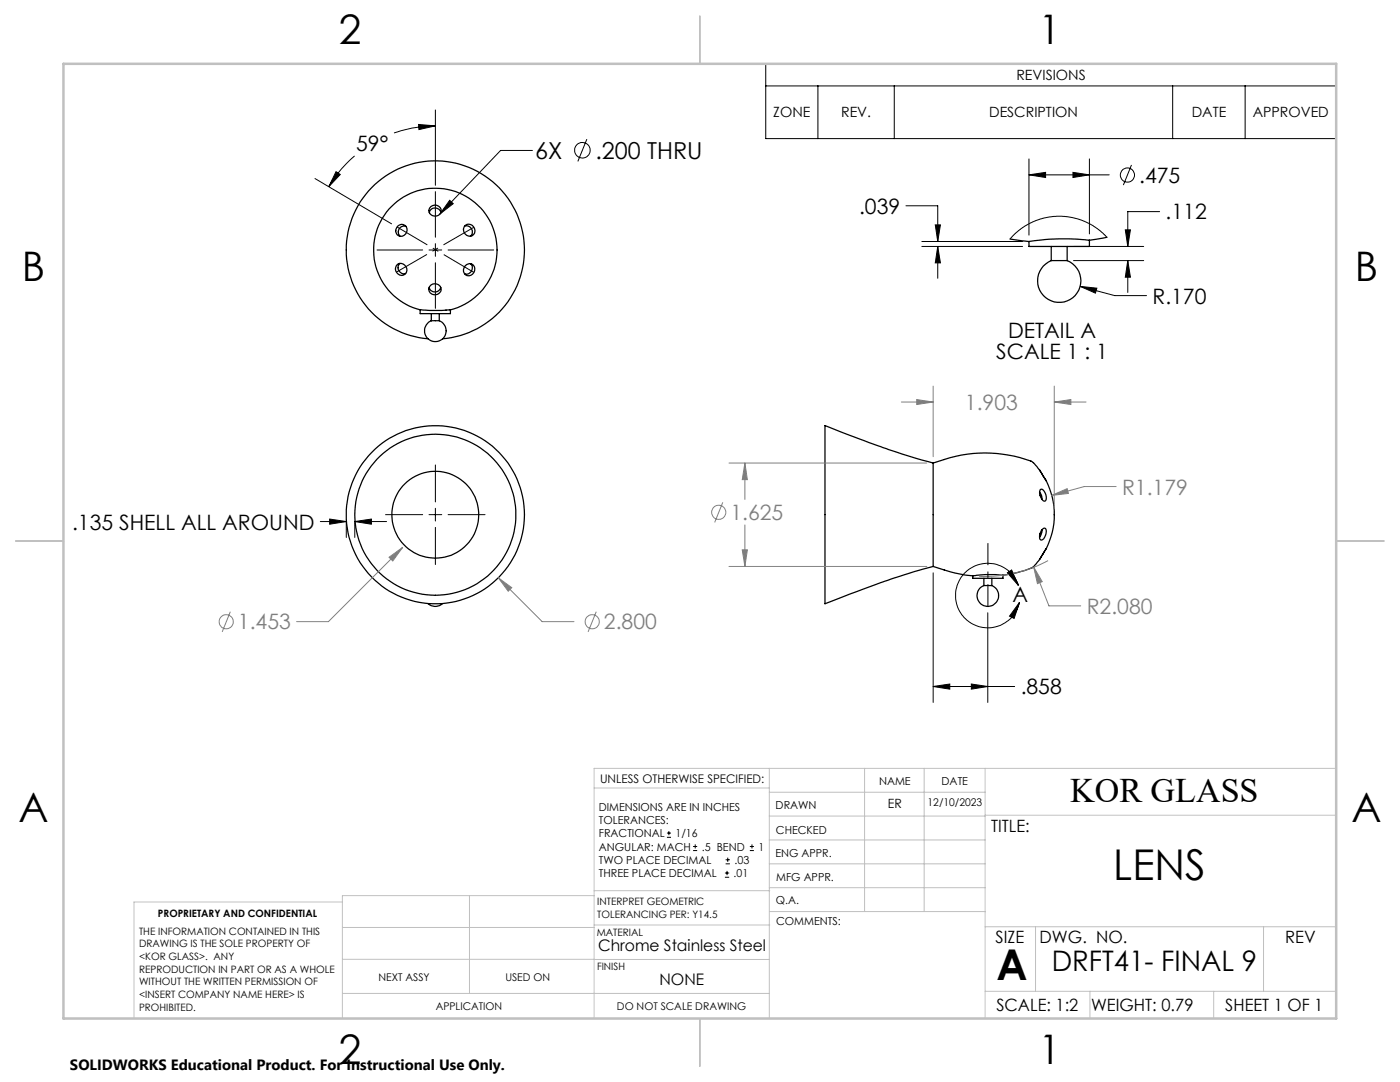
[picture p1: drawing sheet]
<svg xmlns="http://www.w3.org/2000/svg" width="279mm" height="216mm" viewBox="0 0 279 216" stroke-linecap="round" stroke-linejoin="round" font-family="sans-serif">
<g fill="none" stroke="#000" stroke-width=".25">
<path d="M79.3 45.2a1.13 1.13 0 0 1 1.8 .1 1.13 1.13 0 0 1-.5 1.7 1.12 1.12 0 0 1-1.4-.3 1.12 1.12 0 0 1 .1-1.5zM79.3 52.7a1.2 1.2 0 0 1 1.8 .7 1.2 1.2 0 0 1-.9 1.6 1.28 1.28 0 0 1-1.2-.9 1.28 1.28 0 0 1 .3-1.4zM79.8 52.6a1.19 1.19 0 0 0-.2 1.4 1.19 1.19 0 0 0 1.4 .6M81 45.2a1.17 1.17 0 0 0-1.4 .5 1.17 1.17 0 0 0 .3 1.5M85.7 57.3a1.18 1.18 0 0 0 1.1 .9 1.18 1.18 0 0 0 1.1-.9M86 56.9a1.15 1.15 0 0 1 1.8 .2 1.15 1.15 0 0 1-.8 1.7 1.11 1.11 0 0 1-1.3-.5 1.11 1.11 0 0 1 .3-1.4zM86 41.2a1.15 1.15 0 0 1 1.8 .2 1.15 1.15 0 0 1-.7 1.7 1.11 1.11 0 0 1-1.4-.5 1.11 1.11 0 0 1 .3-1.4zM88 42.4a1.17 1.17 0 0 0-1.2-.9 1.17 1.17 0 0 0-1.1 .9M92.7 45.1a1.19 1.19 0 0 1 1.4 .6 1.19 1.19 0 0 1-.2 1.4M92.9 53a1.13 1.13 0 0 1 1.7 0 1.13 1.13 0 0 1-.3 1.7 1.12 1.12 0 0 1-1.6 0 1.12 1.12 0 0 1 .2-1.7zM92.9 45a1.2 1.2 0 0 1 1.7 .5 1.2 1.2 0 0 1-.8 1.6 1.28 1.28 0 0 1-1.2-.7 1.28 1.28 0 0 1 .3-1.4zM93.9 52.6a1.21 1.21 0 0 1 .2 1.5 1.21 1.21 0 0 1-1.4 .5"/>
<path d="M201.6 47.7a15.1 15.1 0 0 0 6.9 .1l4.9-.1 4 .2M209.8 52a4.3 4.3 0 0 0-1.9 6.6 4.3 4.3 0 0 0 6.9 0 4.3 4.3 0 0 0-1.8-6.6M209.8 52h3.2M209.8 49.2v2.8M213 49.2v2.8M217.4 47.9v1.3h-12v-1M220.9 47.3l-3.5 .6M83.9 61.8l1.8 .1 4.2-.1v.8h-6zM83.9 61.8a12.3 12.3 0 0 1-7.1-18.9 12.3 12.3 0 0 1 20.2 0 12.3 12.3 0 0 1-7.1 18.9M85.4 67.6a17.8 17.8 0 0 1-13.7-27 17.8 17.8 0 0 1 30.3 0 17.8 17.8 0 0 1-13.7 27M86.1 64a2.16 2.16 0 0 0-.9 3.3 2.16 2.16 0 0 0 3.4 0 2.16 2.16 0 0 0-.9-3.3M86.1 64h1.6"/>
<path d="M86.1 62.6v1.4M87.7 62.6v1.4M186.2 92.4l-8.9-2.7-12.7-4.8v35.6l13.7-5.1 7.9-2.4M186.2 92.4a26.6 26.6 0 0 1 19.9-.2l1.4 1.6 1.3 2.2M186.2 92.4v20.6M207.5 93.8l1.3 2.2M207.5 98.2l.4 .8 .1 .7M207.6 97.8l.2-.2a1.7 1.7 0 0 1 .8 2.4 1.38 1.38 0 0 1-1.1-1.3zM208.8 96a15 15 0 0 1-1.3 15.7v-.1M186.2 113l2.3 .7a26.5 26.5 0 0 0 5.6 1.2M196.4 116.8a2.16 2.16 0 0 0-1 3.4 2.16 2.16 0 0 0 3.5 0 2.16 2.16 0 0 0-1-3.4M196.4 116.8h1.5"/>
<path d="M196.4 115.4v1.4M197.9 115.4v1.4M200.2 114.8v.6h-6.1v-.5M207.5 111.6l-1.1 1.3-.7 .5a22.8 22.8 0 0 1-5.6 1.4h.1a23.5 23.5 0 0 0-6.1 .1M208 105.7l-.1 .5-.4 1M208.1 105.6l.4-.2a1.35 1.35 0 0 1 0 1.8l-.2 .3-.5 .3a1.1 1.1 0 0 1-.2-1.5zM208.8 109.5l-1.3 2.1M85.4 120.4a2.16 2.16 0 0 0 2.9 0"/>
<circle cx="86.9" cy="102.7" r="8.7"/>
<circle cx="86.9" cy="102.7" r="16.1"/>
<circle cx="86.9" cy="102.7" r="17.8"/>
</g>
<g fill="none" stroke="#000" stroke-width=".2">
<path d="M152.8 12.7h113.9v15h-113.9zM152.8 17.1h113.9M163.2 17.1v10.6M178.5 17.1v10.6M234 17.1v10.6M248.5 17.1v10.6M62.9 35.6l15.2 9.1M67.1 34.3l.8 .5-2.3 2.5zM70.8 31.1a23.3 23.3 0 0 0-5.2 6.2M83.5 24.8l3.4 .3-3.3 .8zM86.9 38.2v9.1M86.9 25.1a26.6 26.6 0 0 0-8.3 1.4"/>
<path d="M86.9 21.9v15.1M89.7 40l.8 .6-2.7 2.1zM106.3 30h-6.4l-12.1 12.7M117.1 27.8l-1.8 4.4M205.4 34.9l3.3-.5v1zM205.4 31.7v15.2M205.4 34.9h16M214.1 34.4l3.3 .5-3.3 .5zM217.4 31.7v15M225.8 32.9l-1.6 4M75.2 49.9h9.1M85.6 49.9h2.6"/>
<path d="M86.9 48.6v2.6M86.9 52.4v9.1M89.4 49.9h9.1M180.8 41.1h6.3v7.1M184 49.2h20.1M184 48.2h20.1M186.7 44.9h1l-.6 3.3zM187.1 49.2l.6 3.3h-1zM187.1 49.2v6.3M214.2 52h14M214.2 49.2h14M215.6 57.1l3.3 .4-.3 1z"/>
<path d="M215.6 57.2l6.9 1.8h6.3M220.9 47.3l-1.9-1.7-2.3-1.3-2.7-.9-3.2-.3-2.7 .5-2.4 .9-2.5 1.5-1.6 1.7M224.6 45.9h1l-.5 3.3zM225.1 52l.5 3.3h-1zM225.1 52v6.3M231.4 42.2h-6.3v7M86.9 92.8v7.4M63.9 104.1h5.2M65.8 103.6l3.3 .5-3.3 .5zM69.1 104v3.2M70.8 104.1l3.3-.5v1zM70.8 104v3.2"/>
<path d="M70.8 104.1h6.4M76.9 102.7h7.4M85.6 102.7h2.6M86.9 101.4v2.6M86.9 105.2v7.4M89.4 102.7h7.4M186.2 114.3v25.9M201 114.3l.9-.6 1.3 3.1zM203.2 116.8a6.4 6.4 0 0 0-10.1-2.9 6.4 6.4 0 0 0 .7 10.5 6.4 6.4 0 0 0 9.6-4.2M186.2 137l3.3-.5v1zM186.2 137h16.3M193.9 136.5l3.2 .5-3.2 .5z"/>
<path d="M197.1 122.3v17.9M203.4 120.2l-1 3.2-.9-.5zM133.1 167.1h.8M133.1 166.2h.8M133.5 165.8v.9M138.3 169.7h.8M138.3 168.9h.8M138.7 168.5v.8M144.7 175h.8M144.7 174.2h.8M144.8 172.4h.9M144.8 171.6h.9"/>
<path d="M145.1 173.8v.8M145.2 171.1v.9M149.6 169.7h.9M149.6 168.9h.9M150.1 168.5v.8"/>
<circle cx="116.2" cy="30" r="1.55"/>
<circle cx="225" cy="34.9" r="1.41"/>
</g>
<g fill="none" stroke="#808080" stroke-width=".2">
<path d="M183 79.7l3.2 .5-3.2 .5zM186.2 77v14.1M210.4 77v24.4M145.5 92.4h39.5M148.7 92.4l.5 3.3h-1.1zM148.7 92.4v7.3M179.9 80.2h6.3M209.9 98.8l3.1-1.3 .2 1zM210.4 80.2l3.3-.5v1zM210.4 80.2h6.3M222.7 97.1h-6.3l-6.5 1.7M77.6 111.2l2.8-2-2 2.7z"/>
<path d="M80.4 109.2l-14.9 14.8h-6.3M99.4 115.3l2.7 2-.7 .7zM99.4 115.3l8.8 8.7h6.3M144.3 100.2l-1.7 4M145.5 113h39.5M148.1 109.7h1.1l-.5 3.3zM148.7 104.7v8.3M206.3 113.2l1.7 2.9-1 .4zM206.3 113.2l3 7.7h6.4M209.2 111.9a27.1 27.1 0 0 1-13.8 3.1M46 122.1l-1.7 4M119 122.1l-1.6 4"/>
<circle cx="143.4" cy="102.2" r="1.42"/>
<circle cx="45.1" cy="124.1" r="1.42"/>
<circle cx="118.2" cy="124.1" r="1.41"/>
</g>
<path d="M197.2 121v-12.6" fill="none" stroke="#000" stroke-width=".2" stroke-dasharray="15.2 1.3 1.3 1.3" stroke-dashoffset="10.8" stroke-linecap="butt"/>
<path d="M79.3 45.3l15.3 9.1M94.6 45.3l-15.5 9" fill="none" stroke="#000" stroke-width=".2" stroke-dasharray="15.2 1.3 1.3 1.3" stroke-dashoffset="8.2" stroke-linecap="butt"/>
<g fill="none" stroke="#c0c0c0" stroke-width=".2">
<path d="M118.6 157.2h34.9M153.5 153.3v49.9M153.5 158.1h43.1M172.5 153.3v28.6M184.4 153.3v28.6M196.6 153.3v49.9M266.7 153.3h-148.1v49.9M68.3 180h-41.6v23.2M93.7 178.7v19.5M118.6 178.7h-50.3v24.5M118.6 177.7h35M153.5 167.6h43.1"/>
<path d="M153.5 162.8h43.1M153.5 172.4h43.1M153.5 177.1h43.1M196.6 162.7h70.1M68.3 198.2h85.2M68.3 191.4l85.2 .1M68.3 185.1h50.3M118.6 184.6h35M153.6 181.9h43M196.6 197.8h70.1M196.6 184.9h70.1M206.7 184.9v12.9"/>
<path d="M217.5 197.8v5.4M242.2 197.8v5.4M252.2 184.9v12.9"/>
</g>
<path d="M139.7 3.2v9.5M3.1 107.9h9.6M266.7 107.9h9.5M139.7 203.2v9.6" fill="none" stroke="#c0c0c0" stroke-width=".25"/>
<path d="M12.7 12.7h254v190.5h-254z" fill="none" stroke="#c0c0c0" stroke-width=".5"/>
<g fill="#000">
<path d="M89.7 40l.8 .6-2.7 2.1z"/>
<path d="M70.8 104.1l3.3-.5v1zM65.8 103.6l3.3 .5-3.3 .5zM215.6 57.1l3 1.4 .3-1zM225.1 52l.5 3.3h-1zM224.6 45.9h1l-.5 3.3zM205.4 34.9l3.3-.5v1zM214.1 34.4l3.3 .5-3.3 .5zM186.7 44.9h1l-.6 3.3zM187.1 49.2l.6 3.3h-1z"/>
<path d="M201 114.3l.9-.6 1.3 3.1zM203.4 120.2l-1 3.2-.9-.5z"/>
</g>
<path d="M99.4 115.3l2 2.7 .7-.7zM77.6 111.2l.8 .7 2-2.7zM148.7 92.4l.5 3.3h-1.1zM148.1 109.7h1.1l-.5 3.3zM209.9 98.8l3.3-.3-.2-1zM206.3 113.2l.7 3.3 1-.4zM183 79.7l3.2 .5-3.2 .5zM210.4 80.2l3.3-.5v1z" fill="#808080"/>
<path d="M186.2 137l3.3-.5v1zM193.9 136.5l3.2 .5-3.2 .5zM83.5 24.8l3.4 .3-3.3 .8zM67.1 34.3l.8 .5-2.3 2.5z" fill="#000"/>
<g font-size="8.5">
<text x="222.2" y="175.5">LENS</text>
<text x="198.9" y="195.5">A</text>
</g>
<g font-size="8.1">
<text x="67.6" y="8.9">2</text>
<text x="207.3" y="8.9">1</text>
<text x="4.4" y="56.1">B</text>
<text x="270.4" y="56.1">B</text>
<text x="3.7" y="164.1">A</text>
<text x="269.7" y="164.1">A</text>
<text x="67.6" y="212.4">2</text>
<text x="207.3" y="212.4">1</text>
</g>
<text font-size="6.9" x="213.6" y="160.1">KOR GLASS</text>
<text font-size="5.6" x="209.9" y="193.7">DRFT41- FINAL 9</text>
<g font-size="4.7">
<text x="106.8" y="31.7">6X</text>
<text x="118.8" y="31.7">.200 THRU</text>
</g>
<g font-size="4.2">
<text x="71.1" y="30.2">59°</text>
<text x="227.3" y="36.5">.475</text>
<text x="171.4" y="42.6">.039</text>
<text x="232.6" y="43.8">.112</text>
<text x="230" y="60.6">R.170</text>
<text x="198.8" y="71.6">SCALE 1 : 1</text>
<text x="201.2" y="67.4">DETAIL A</text>
<text x="14.4" y="105.7">.135 SHELL ALL AROUND</text>
<text x="202.1" y="120">A</text>
<text x="203.7" y="138.6">.858</text>
</g>
<g font-size="4.2" fill="#808080">
<text x="192.6" y="81.8">1.903</text>
<text x="223.9" y="98.7">R1.179</text>
<text x="145.8" y="103.8">1.625</text>
<text x="47.5" y="125.6">1.453</text>
<text x="120.5" y="125.6">2.800</text>
<text x="216.9" y="122.5">R2.080</text>
</g>
<g font-size="3.4">
<text x="197.8" y="166">TITLE:</text>
<text x="198.7" y="188.1">SIZE</text>
<text x="207.5" y="188.1">DWG. NO.</text>
<text x="256.5" y="188.2">REV</text>
<text x="198.8" y="201.7">SCALE: 1:2</text>
<text x="217.7" y="201.8">WEIGHT: 0.79</text>
<text x="244.5" y="201.7">SHEET 1 OF 1</text>
</g>
<g font-size="3.2">
<text x="119.4" y="189.8">Chrome Stainless Steel</text>
<text x="131.6" y="196.6">NONE</text>
</g>
<text font-size="3" x="14" y="213.5">SOLIDWORKS Educational Product. For Instructional Use Only.</text>
<g font-size="2.8">
<text x="202.8" y="16">REVISIONS</text>
<text x="154.3" y="23.4">ZONE</text>
<text x="167.9" y="23.4">REV.</text>
<text x="197.4" y="23.4">DESCRIPTION</text>
<text x="237.8" y="23.4">DATE</text>
<text x="250" y="23.4">APPROVED</text>
</g>
<text font-size="2.5" x="177.2" y="161.3">ER</text>
<text font-size="2.4" x="119.8" y="156.2">UNLESS OTHERWISE SPECIFIED:</text>
<g font-size="2.2">
<text x="119.5" y="161.8">DIMENSIONS ARE IN INCHES</text>
<text x="154.8" y="161.4">DRAWN</text>
<text x="175.4" y="156.6">NAME</text>
<text x="187.9" y="156.7">DATE</text>
<text x="119.5" y="164.4">TOLERANCES:</text>
<text x="119.5" y="167.1">FRACTIONAL</text>
<text x="134.8" y="167.1">1/16</text>
<text x="154.9" y="166.3">CHECKED</text>
<text x="119.5" y="172.4">TWO PLACE DECIMAL</text>
<text x="119.5" y="169.7">ANGULAR: MACH</text>
<text x="140.1" y="169.7">.5 BEND</text>
<text x="146.6" y="172.4">.03</text>
<text x="151.4" y="169.7">1</text>
<text x="154.8" y="171">ENG APPR.</text>
<text x="119.5" y="175">THREE PLACE DECIMAL</text>
<text x="146.4" y="175">.01</text>
<text x="154.9" y="175.7">MFG APPR.</text>
<text x="154.9" y="180.4">Q.A.</text>
<text x="154.9" y="184.6">COMMENTS:</text>
</g>
<g font-size="2.1">
<text x="185.1" y="160.7">12/10/2023</text>
<text x="75.5" y="195.7">NEXT ASSY</text>
<text x="100.9" y="195.7">USED ON</text>
<text x="86.9" y="201.5">APPLICATION</text>
<text x="123.1" y="201.6">DO NOT SCALE DRAWING</text>
</g>
<g font-size="2">
<text x="31.5" y="182.9">PROPRIETARY AND CONFIDENTIAL</text>
<text x="119.2" y="180.6">INTERPRET GEOMETRIC</text>
<text x="119.2" y="183.1">TOLERANCING PER: Y14.5</text>
<text x="27.8" y="186.5">THE INFORMATION CONTAINED IN THIS</text>
<text x="27.8" y="189">DRAWING IS THE SOLE PROPERTY OF</text>
<text x="27.8" y="191.6">&lt;KOR GLASS&gt;. ANY</text>
<text x="119.1" y="186.7">MATERIAL</text>
<text x="27.8" y="194.1">REPRODUCTION IN PART OR AS A WHOLE</text>
<text x="27.8" y="196.6">WITHOUT THE WRITTEN PERMISSION OF</text>
<text x="119.1" y="193.5">FINISH</text>
<text x="27.8" y="199.1">&lt;INSERT COMPANY NAME HERE&gt; IS</text>
<text x="27.8" y="201.7">PROHIBITED.</text>
</g>
</svg>
